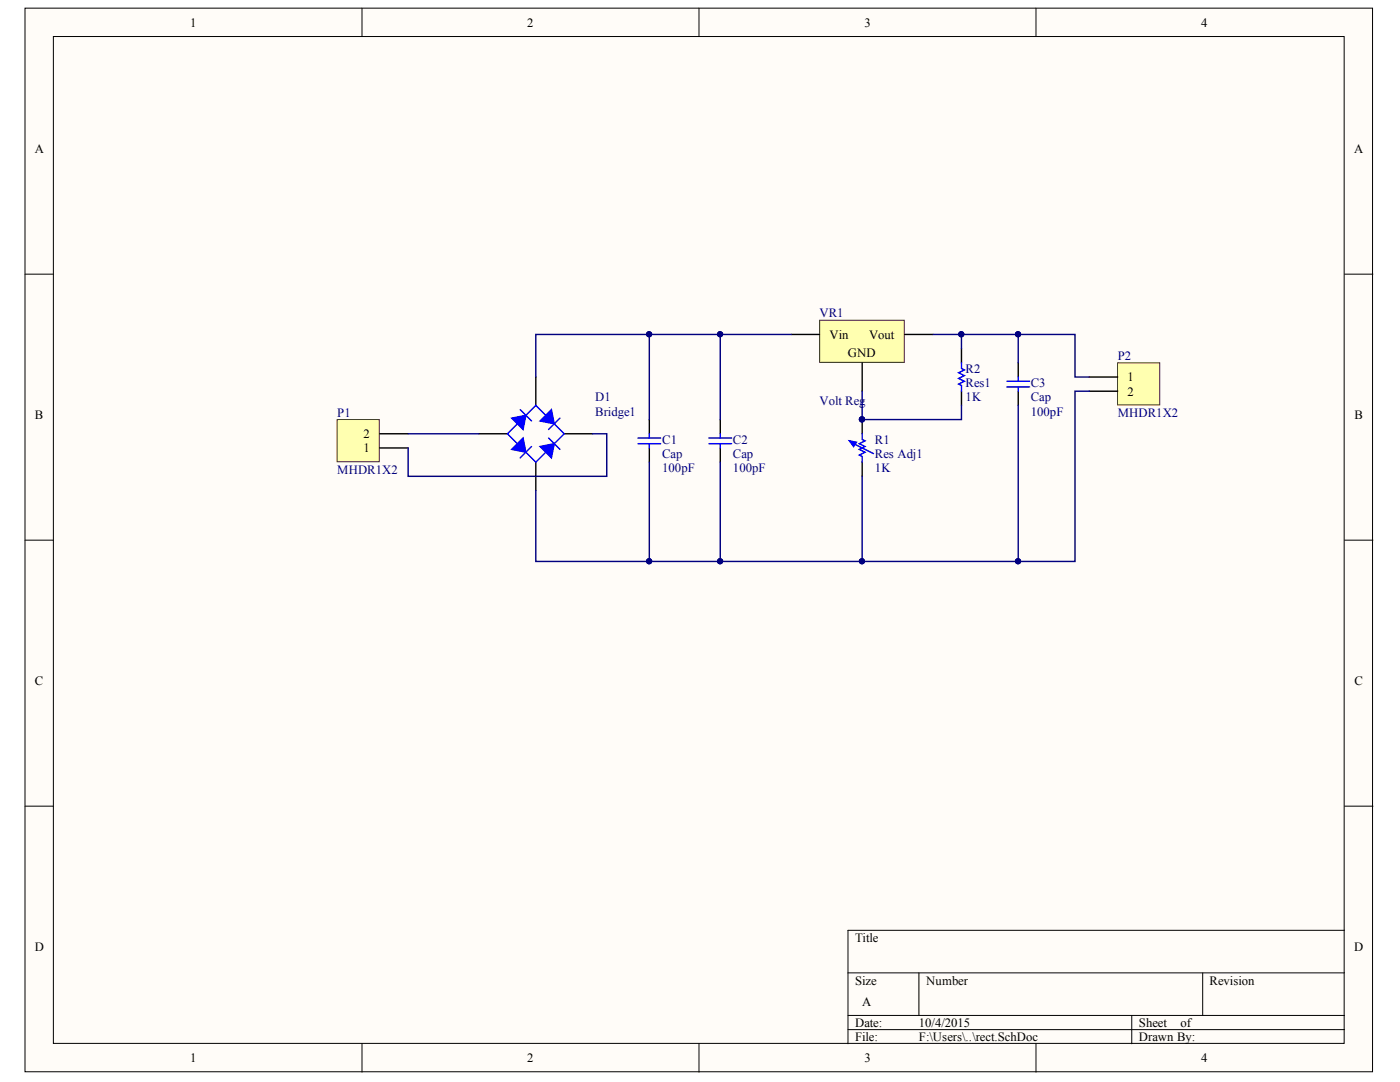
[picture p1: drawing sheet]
# Altium project Rectifier.PrjPcb
1 sheet, 9 parts. Net scope: global (net labels, ports and power ports of the same name join across sheets).
Board file: rectnew.PcbDoc

## Sheet rect.SchDoc
size A

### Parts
C1  Cap  value 100pF  [RAD-0.3]
C2  Cap  value 100pF  [RAD-0.3]
C3  Cap  value 100pF  [RAD-0.3]
D1  Bridge1  [D-38]
P1  MHDR1X2  [MHDR1X2]
P2  MHDR1X2  [MHDR1X2]
R1  Res Adj1  value 1K  [AXIAL-0.7]
R2  Res1  value 1K  [AXIAL-0.3]
VR1  Volt Reg  [D2PAK_N]

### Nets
NetC1_1: C1.1 C2.1 C3.1 D1.2(C) P2.2 R1.1
NetC1_2: C1.2 C2.2 D1.4(C) VR1.1(Vin)
NetC3_2: C3.2 P2.1 R2.2 VR1.3(Vout)
NetD1_1: D1.1(K) P1.1
NetD1_3: D1.3(A) P1.2
NetR1_2: R1.2 R2.1 VR1.2(GND)
